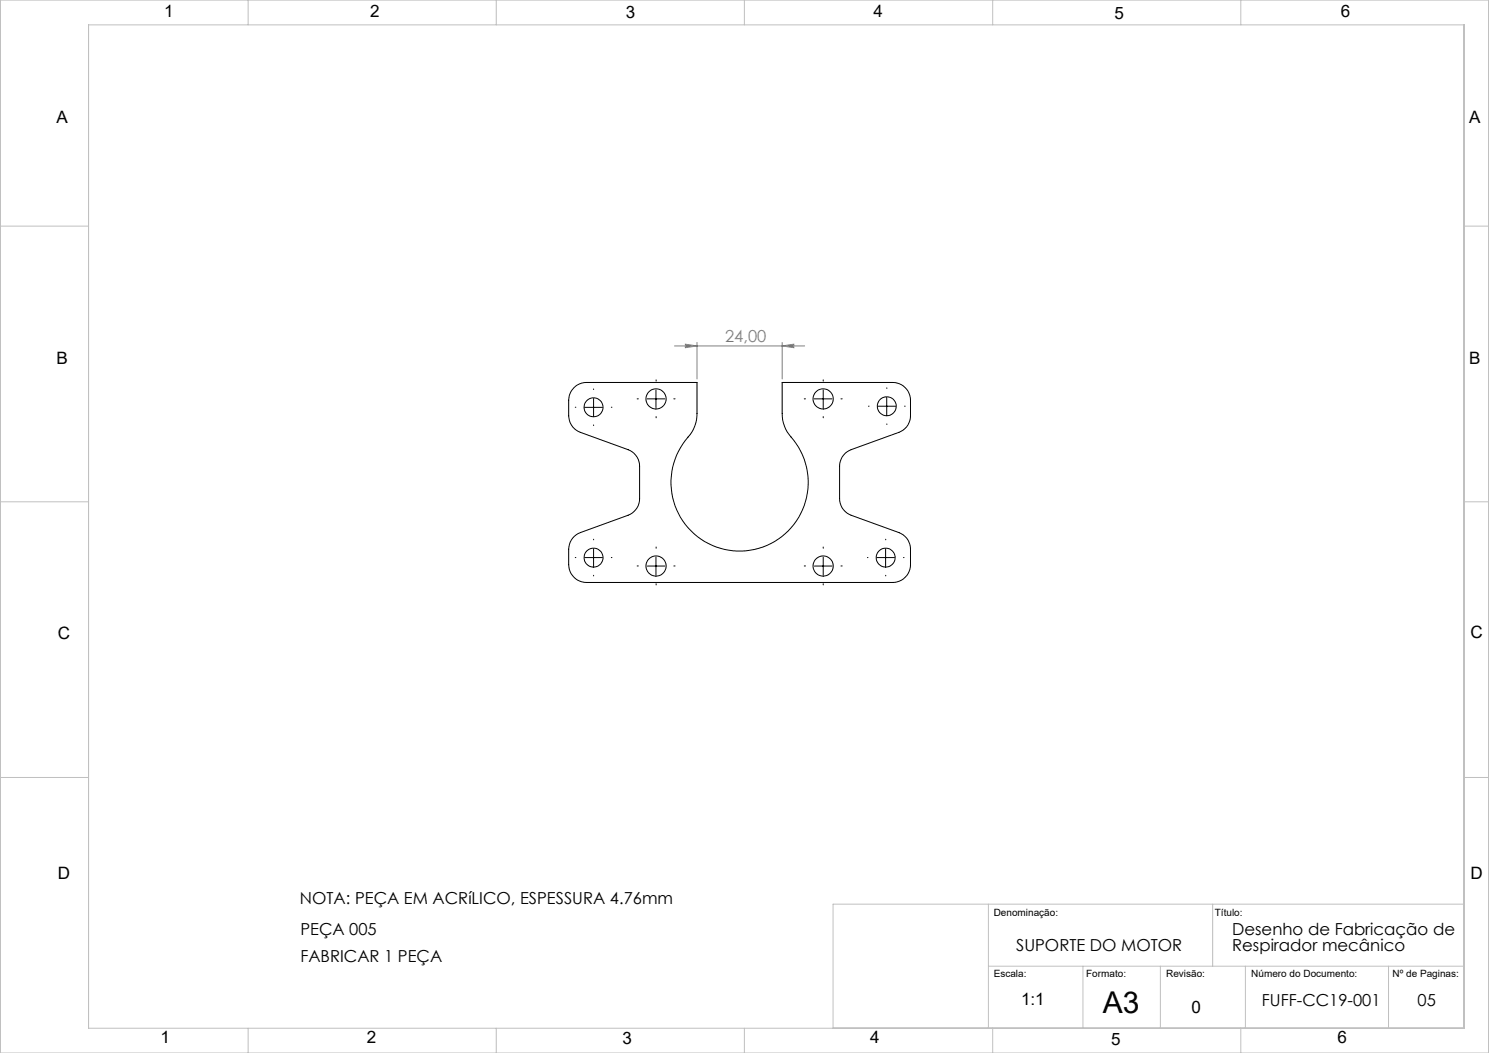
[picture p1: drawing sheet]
<svg xmlns="http://www.w3.org/2000/svg" width="420mm" height="297mm" viewBox="0 0 420 297" stroke-linecap="round" stroke-linejoin="round" font-family="sans-serif">
<g fill="none" stroke="#c0c0c0" stroke-width=".28">
<path d="M0 0h420v297h-420zM25 7h388v283h-388zM70 0v7M140 0v7M210 0v7M280 0v7M350 0v7M0 63.8h25M413 63.8h7M0 141.5h25M413 141.5h7M0 219.3h25"/>
<path d="M413 219.3h7M278.8 255v35M342.1 255v17.5M413 255h-178v35M278.8 272.5h134.2M305.5 272.5v17.5M327.3 272.5v17.5M351.3 272.5v17.5M391.7 272.5v17.5M70 290v7M140 290v7M210 290v7"/>
<path d="M280 290v7M350 290v7"/>
</g>
<path d="M190.3 97.6h36.7M193.3 97.1l3.3 .5-3.3 .5zM196.6 96.6v10.3M220.6 97.6l3.3-.5v1zM220.6 96.6v10.3" fill="none" stroke="#808080" stroke-width=".28"/>
<g fill="none" stroke="#000" stroke-width=".28" stroke-dasharray="15.2 1.3 1.3 1.3">
<path d="M162.4 114.9h-.1M167.4 109.9v-.2M167.4 119.9v.1M172.4 114.9h.2M180.1 112.5h-.4M185.1 107.5v-.4M185.1 117.5v.3M190.1 112.5h.3M227.2 112.5h-.3M232.2 107.5v-.4M232.2 117.5v.3M237.2 112.5h.4"/>
<path d="M245.1 114.6h-.1M250.1 109.6v-.2M250.1 119.6v.1M255.1 114.6h.2M162.4 157.3h-.1M167.4 152.3v-.2M172.4 157.3h.2M180.1 159.6h-.4M185.1 154.6v-.3M190.1 159.6h.3M227.2 159.6h-.3M232.2 154.6v-.3"/>
<path d="M237.2 159.6h.4M244.8 157.3h-.1M249.8 152.3v-.2M254.8 157.3h.2M167.4 162.3v.1M185.1 164.6v.4M232.2 164.6v.4M249.8 162.3v.1"/>
</g>
<g fill="none" stroke="#000" stroke-width=".28">
<path d="M164.9 114.9h5M167.4 112.4v5M182.6 112.5h4.9M185 110v5M229.7 112.5h5M232.2 110v5M247.6 114.6h5M250.1 112.1v5M164.9 157.3h5M167.4 154.8v5M182.6 159.7h4.9M185 157.2v4.9"/>
<path d="M229.7 159.7h5M232.2 157.2v4.9M247.3 157.3h5M249.8 154.8v5"/>
</g>
<path d="M193.3 97.1l3.3 .5-3.3 .5zM220.6 97.6l3.3-.5v1z" fill="#808080"/>
<g fill="none" stroke="#000" stroke-width=".28">
<path d="M161.9 109.4l1.6-1.1 1.9-.4h31.2v8.8a10.5 10.5 0 0 1-3.3 7.5 19.4 19.4 0 0 0 2.8 26.6 19.4 19.4 0 0 0 26.7-1.5 19.4 19.4 0 0 0-.2-26.7l-1-1.6-.8-2.5-.2-10.6h31.2a5.1 5.1 0 0 1 5 5v4.4a5 5 0 0 1-3.3 4.7l-13.4 4.8a5 5 0 0 0-3.3 4.7v9.1a5 5 0 0 0 3.3 4.7l13.4 4.9a4.9 4.9 0 0 1 3.3 4.7v4.4a5.1 5.1 0 0 1-5 5h-86.4a5.1 5.1 0 0 1-5-5v-4.4a5.1 5.1 0 0 1 3.3-4.7l13.4-4.9a5 5 0 0 0 3.3-4.7v-9.1a5 5 0 0 0-3.3-4.7l-13.4-4.8a5 5 0 0 1-3.3-4.7l.2-5.7 .5-1.2z"/>
<circle cx="167.4" cy="114.9" r="2.67"/>
<circle cx="185" cy="112.5" r="2.84"/>
<circle cx="232.2" cy="112.5" r="2.85"/>
<circle cx="250.1" cy="114.6" r="2.68"/>
<circle cx="167.4" cy="157.3" r="2.67"/>
<circle cx="185" cy="159.6" r="2.84"/>
<circle cx="232.2" cy="159.6" r="2.85"/>
<circle cx="249.8" cy="157.3" r="2.67"/>
</g>
<text font-size="8.5" x="311.1" y="285.7">A3</text>
<g font-size="4.8">
<text x="46.3" y="4.7">1</text>
<text x="104.4" y="4.7">2</text>
<text x="176.5" y="5.1">3</text>
<text x="246.4" y="4.9">4</text>
<text x="314.4" y="5.3">5</text>
<text x="378.2" y="4.9">6</text>
<text x="16" y="34.7">A</text>
<text x="414.4" y="34.6">A</text>
<text x="16" y="102.6">B</text>
<text x="414.4" y="102.5">B</text>
<text x="16.3" y="180.1">C</text>
<text x="414.8" y="180">C</text>
<text x="16.3" y="248">D</text>
<text x="414.8" y="247.9">D</text>
<text x="288" y="283.5">1:1</text>
<text x="336" y="285.8">0</text>
<text x="45.3" y="294">1</text>
<text x="103.4" y="294">2</text>
<text x="175.6" y="294.4">3</text>
<text x="245.4" y="294.2">4</text>
<text x="313.4" y="294.6">5</text>
<text x="377.3" y="294.2">6</text>
</g>
<text font-size="4.7" fill="#808080" x="204.5" y="96.5">24,00</text>
<g font-size="4.7">
<text x="84.6" y="255">NOTA: PEÇA EM ACRíLICO, ESPESSURA 4.76mm</text>
<text x="84.7" y="263.9">PEÇA 005</text>
<text x="347.6" y="263.8">Desenho de Fabricação de</text>
<text x="286.6" y="268.3">SUPORTE DO MOTOR</text>
<text x="347.6" y="268.3">Respirador mecânico</text>
<text x="84.7" y="271.4">FABRICAR 1 PEÇA</text>
<text x="356" y="283.6">FUFF-CC19-001</text>
<text x="399.9" y="283.6">05</text>
</g>
<g font-size="2.8">
<text x="280.3" y="258.5">Denominação:</text>
<text x="342.7" y="258.5">Título:</text>
<text x="280.3" y="275.6">Escala:</text>
<text x="306.4" y="275.6">Formato:</text>
<text x="328.9" y="275.6">Revisão:</text>
<text x="352.9" y="275.6">Número do Documento:</text>
<text x="392.8" y="275.6">Nº de Paginas:</text>
</g>
</svg>
